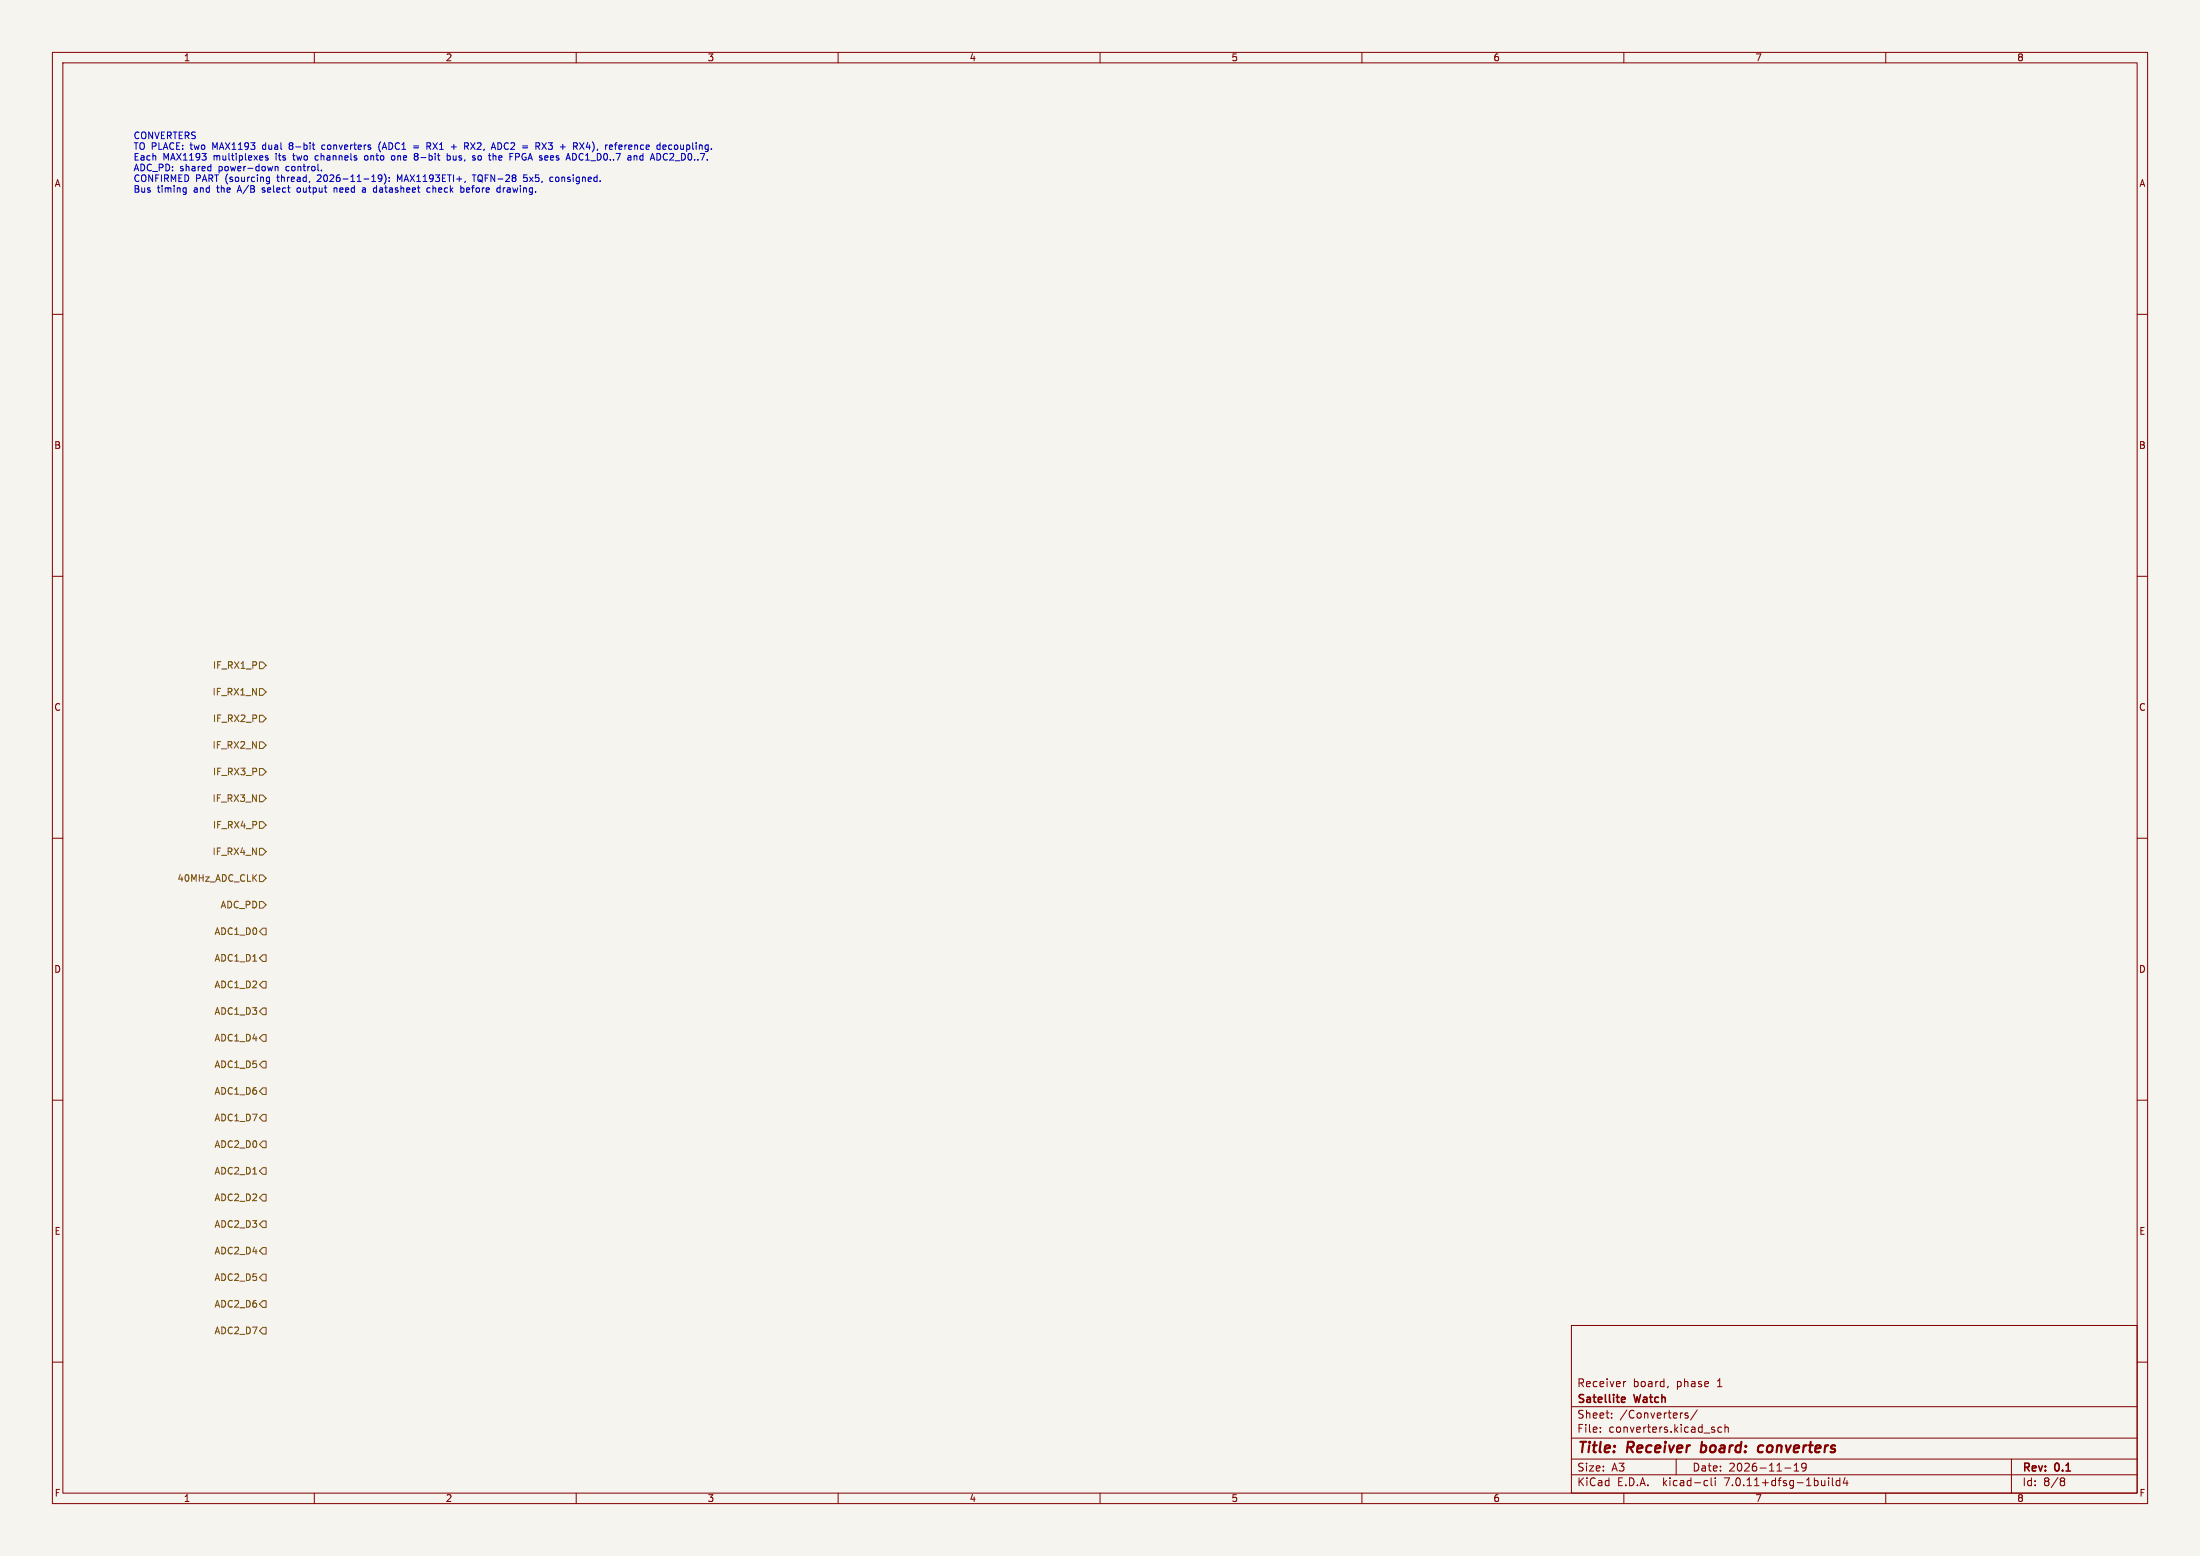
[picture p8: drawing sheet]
<svg xmlns="http://www.w3.org/2000/svg" width="420mm" height="297mm" viewBox="0 0 420 297" stroke-linecap="round" stroke-linejoin="round" font-family="sans-serif">
<path d="M0 0h420v297h-420z" fill="#f5f4ef" stroke="#f5f4ef" stroke-width=".19"/>
<g fill="none" stroke="#840000" stroke-width=".19">
<path d="M10 10h400v277h-400zM12 12h396v273h-396zM60 10v2M110 10v2M160 10v2M210 10v2M260 10v2M310 10v2M360 10v2M10 60h2M408 60h2M10 110h2"/>
<path d="M408 110h2M10 160h2M408 160h2M10 210h2M408 210h2M10 260h2M300 253h108v32h-108zM408 260h2M300 278.5h108M300 274.5h108M300 268.5h108M305.5 273.2v.2"/>
<path d="M305.5 272.5v.1M307.7 270.5v.2M307.7 269.8v.1M310.4 263.7l-.3 .1-.2 .2M318.4 264.6l-.1 .3M320 278.5v3M322.2 269.8l-.3-.1-.2 .2v.2l.5 .2v.3h-.5M324 269.1l-1.3 1.9M327.2 272.9l.2 .2-.2 .3M327.2 272.4l.1 .1M328.7 272.5l-.5-.1-.3 .3 .2 .6h.6M329.3 272.5l.2-.1 .4 .1v.9"/>
<path d="M329.3 271.9v1.5M342.5 279.7l.4-.4v1.5M344.8 279.9l-.3 .3h-.3l-.3-.3 .2-.5 .4-.1 .2 .1a.99 .99 0 0 1-.3 1.4h-.3M384 278.5v6.5M60 285v2M110 285v2M160 285v2M210 285v2M260 285v2M300 281.5h108M310 285v2M325.6 282.6l.4 .1"/>
<path d="M326 283.5l-.4 .1M326.7 282.1v1.3l.2 .2M327.4 282.1v.1M327.4 282.6v1M340.7 280.2h1.2M342.5 280.8h.9M349.1 282.1v.1M349.1 282.6v1M349.8 282.1v1.3l.2 .2M351.2 282.7l-.4-.1-.3 .3 .2 .6h.5M351.2 282.1v1.5M352.2 282l-.3 1.1h.9"/>
<path d="M352.6 282.6v1M360 285v2M393.6 282.1h.3l.3 .3-.3 .3M393.6 282.7h.3M393.9 282.7l.2 .2 .1 .4-.3 .3h-.3"/>
</g>
<path d="M324.7 277.1l.2 .1M324.9 275.2l-.2 2M336.6 276a.66 .66 0 0 0-1 .3v.5l.1 .3h.8" fill="none" stroke="#840000" stroke-width=".4"/>
<path d="M309.6 267.6h.6M309.6 266.8l.4-.1 .3 .3-.8 .2" fill="none" stroke="#840000" stroke-width=".3"/>
<g fill="none" stroke="#725600" stroke-width=".19">
<path d="M49.5 136.5h.7l.6 .7-.6 .6h-.7zM49.5 131.4h.7l.6 .7-.6 .6h-.7zM49.5 126.4h.7l.6 .6-.6 .6h-.7zM49.5 156.8h.7l.6 .7-.6 .6h-.7zM49.5 151.8h.7l.6 .6-.6 .6h-.7zM49.5 146.7h.7l.6 .6-.6 .7h-.7zM49.5 141.6h.7l.6 .6-.6 .7h-.7zM49.5 172.1h.7l.6 .6-.6 .7h-.7zM49.5 167h.7l.6 .6-.6 .7h-.7zM49.5 161.9h.7l.6 .7-.6 .6h-.7zM50.2 177.2h.6v1.2h-.6l-.7-.6zM50.2 187.3h.6v1.3h-.6l-.7-.6z"/>
<path d="M50.2 197.5h.6v1.3h-.6l-.7-.7zM50.2 192.4h.6v1.3h-.6l-.7-.7zM50.2 182.2h.6v1.3h-.6l-.7-.6zM50.2 217.8h.6v1.3h-.6l-.7-.7zM50.2 212.7h.6v1.3h-.6l-.7-.6zM50.2 207.6h.6v1.3h-.6l-.7-.6zM50.2 202.6h.6v1.2h-.6l-.7-.6zM49.5 238.8l.7-.7h.6v1.3h-.6zM49.5 228.6l.7-.6h.6v1.2h-.6zM50.2 233h.6v1.3h-.6l-.7-.6zM50.2 222.9h.6v1.3h-.6l-.7-.7zM50.2 253.4h.6v1.2h-.6l-.7-.6z"/>
<path d="M50.2 248.3h.6v1.3h-.6l-.7-.7zM50.2 243.2h.6v1.3h-.6l-.7-.7z"/>
</g>
<g fill="none" stroke="#0000c2" stroke-width=".19">
<path d="M35.5 35.8v1.1l-.1 .2h-.3M35.5 36.6l-.3 .1M40.1 31.8h.2M40.3 31.3v1.3M40.3 32.5l-.2 .1M50.1 36.6l.1 .1M50.1 36l.1 .3M50.8 34.4l.3 .3 .3-.1M50.9 33.9l-.1 .1M51.1 29.8l-.3-.1-.1 .2v.2l.4 .1v.3h-.4M51.4 33.8v1l-.2 .3-.3-.1M52 31.8l-.2 .8"/>
<path d="M52.5 31.8v.8M52.5 31.9l.2-.1h.3l.1 .8M55.4 27.2l-.2 .3 .2 .3-.1 .1-.1 .4 .2 .2M56.8 35.9l-.1 .6 .1 .1 .3 .1M59.6 27.7h.5M59.9 28.5h.2M60.4 29.7l-.2 .3v.3l.2 .3M61.4 32.5v.1M61.9 27.7h-.2l-.3 .2 .1 .5 .4 .1M63.8 35.8v.9M69.2 36.6h.6M69.8 36v.7"/>
<path d="M69.8 36.2l-.6 .1M70 29.7l-.3 .1-.1 .2v.4l.4 .2M71 34.7h.7M71.9 35.4v1.3M72.7 27.1a1.46 1.46 0 0 0 0 1.9M72.9 33.9l-.2 .3h-.3l-.2-.3v-.3l.2-.2h.3l.2 .2a.84 .84 0 0 1-.3 1.1h-.3M73.3 33.2a1.46 1.46 0 0 1 0 1.9M74.3 34.5v.2M74.3 33.9v.1M74.8 29.8v.6l.2 .2 .3-.1M76.3 34.3l-.4-.9v1.3M79 27.9h.9"/>
<path d="M79 28.2h.9M79.1 29.4l.2-.1 .4 .1 .1 .2-.2 .2M79.2 29.8h.1M79.3 29.8h.3M79.3 29.8l-.1 .1M79.6 29.8l.2 .3-.1 .3-.1 .2-.4-.1M81.5 27.9h.6l.1-.2v-.3l-.7-.2v1.3M81.6 35.9l-.1 .2 .1 .5 .1 .1 .4-.1M81.8 27.9l.4 .6M85.4 29.8l.3-.1 .3 .3-.1 .5h-.5M85.4 29.3v1.3M86.2 28h.9"/>
<path d="M86.6 27.5v1M88.5 35.9l.1 .6-.3 .2M89 27.9l.4 .6M89.4 27.8v-.3l-.1-.2-.6-.1v1.3M89.5 35.8l-.4 .2v.6l.4 .1M89.7 36.2l-.6 .1M89.8 27.2l.9 1.3M90.1 33.4h.8M90.5 33.4v1.3M90.6 30.1l.2 .2-.2 .3M90.7 27.2l-.9 1.3M91.4 29.8l-.2 .2 .2 .5"/>
<path d="M93.4 29.3v1.1M94.1 29.3v1.3M94.6 29.8l.1 .1M95.3 35.8l.2 .1M95.5 35.4v1.3M95.5 36.6l-.2 .1M95.5 27.3l-.5-.1v1.3h.5M96.1 35.8v.9M96.4 35.8l-.3 .3M98.4 29.3v1.3M98.4 30h.5M99.9 34.5l.2 .2 .5-.1"/>
<path d="M100.6 33.4h-.6l-.1 .6 .2-.1h.5M103 27.7l-.1-.4-.6-.1v1.3M103.5 27.2l.8 1.3M104.3 27.2l-.8 1.3M105.6 33.9l-.4-.1-.2 .2 .1 .6h.5M109.9 29.5a.66 .66 0 0 1 .1 .7 .66 .66 0 0 1-.7 .4M110.2 27.4l-.7-.2v1.3M110.7 27.2l.8 1.3M111.5 27.2l-.8 1.3M117.3 27.7h.5M117.8 27.2l-.3 .2v1.1M118.2 27.7v.8"/>
<path d="M118.8 28l-.7 .1M121.1 29.8h.4l.1 .8M126 29.5l.1 .3-.1 .6M126.6 27.7h.4l.2 .3-.6 .1M126.6 28.5h.5M128.2 27.7h-.3l-.3 .2 .2 .6h.4"/>
</g>
<g font-size="2.8" fill="#840000">
<text x="301" y="277.9">Title:</text>
<text x="310.6" y="277.9">Receiver</text>
<text x="325.5" y="277.9">board:</text>
<text x="337.3" y="277.9">converters</text>
</g>
<g font-size="2.1" fill="#840000">
<text x="301" y="268.2">Satellite</text>
<text x="301" y="265">Receiver</text>
<text x="311.7" y="265">board,</text>
<text x="312.1" y="268.2">Watch</text>
<text x="320.1" y="265">phase</text>
<text x="328" y="265">1</text>
<text x="301" y="273.7">File:</text>
<text x="301" y="271">Sheet:</text>
<text x="307.1" y="273.7">converters.kicad_sch</text>
<text x="309.2" y="271">/Converters/</text>
<text x="301" y="281.1">Size:</text>
<text x="307.6" y="281.1">A3</text>
<text x="323" y="281.1">Date:</text>
<text x="330" y="281.1">2026-11-19</text>
<text x="386" y="281.3">Rev:</text>
<text x="392.4" y="281.3">0.1</text>
<text x="301" y="283.9">KiCad</text>
<text x="308.7" y="283.9">E.D.A.</text>
<text x="317.6" y="283.9">kicad-cli</text>
<text x="329.5" y="283.9">7.0.11+dfsg-1build4</text>
<text x="386" y="283.9">Id:</text>
<text x="390.1" y="283.9">8/8</text>
</g>
<g font-size="1.8" fill="#840000">
<text x="35" y="11.9">1</text>
<text x="85" y="11.9">2</text>
<text x="135" y="11.9">3</text>
<text x="185" y="11.9">4</text>
<text x="235" y="11.9">5</text>
<text x="285" y="11.9">6</text>
<text x="335" y="11.9">7</text>
<text x="385" y="11.9">8</text>
<text x="10.3" y="35.9">A</text>
<text x="408.3" y="35.9">A</text>
<text x="10.3" y="85.9">B</text>
<text x="408.2" y="85.9">B</text>
<text x="10.3" y="135.9">C</text>
<text x="408.2" y="135.9">C</text>
<text x="10.3" y="185.9">D</text>
<text x="408.2" y="185.9">D</text>
<text x="10.3" y="235.9">E</text>
<text x="408.3" y="235.9">E</text>
<text x="10.3" y="285.9">F</text>
<text x="35" y="286.9">1</text>
<text x="85" y="286.9">2</text>
<text x="135" y="286.9">3</text>
<text x="185" y="286.9">4</text>
<text x="235" y="286.9">5</text>
<text x="285" y="286.9">6</text>
<text x="335" y="286.9">7</text>
<text x="385" y="286.9">8</text>
<text x="408.3" y="285.9">F</text>
</g>
<g font-size="1.8" fill="#0000c2">
<text x="25.4" y="26.9">CONVERTERS</text>
<text x="25.4" y="28.9">TO PLACE:</text>
<text x="36.5" y="28.9">two</text>
<text x="40.8" y="28.9">MAX1193</text>
<text x="50.6" y="28.9">dual</text>
<text x="55.9" y="28.9">8-bit</text>
<text x="62.3" y="28.9">converters</text>
<text x="73.3" y="28.9">(ADC1</text>
<text x="82.9" y="28.9">RX1</text>
<text x="87.8" y="28.9">+</text>
<text x="90.5" y="28.9">RX2,</text>
<text x="96" y="28.9">ADC2</text>
<text x="102" y="28.9">=</text>
<text x="104.7" y="28.9">RX3</text>
<text x="109.6" y="28.9">+</text>
<text x="112.3" y="28.9">RX4),</text>
<text x="118.7" y="28.9">reference</text>
<text x="128.7" y="28.9">decoupling.</text>
<text x="25.4" y="31">Each</text>
<text x="25.4" y="33">ADC_PD:</text>
<text x="25.4" y="35.1">CONFIRMED PART (sourcing</text>
<text x="31.1" y="31">MAX1193</text>
<text x="34.3" y="33">shared</text>
<text x="40.9" y="31">multiplexes</text>
<text x="41.8" y="33">power-down</text>
<text x="52.9" y="31">its</text>
<text x="53.2" y="35.1">thread,</text>
<text x="54.9" y="33">control.</text>
<text x="56.5" y="31">two</text>
<text x="60.8" y="31">channels</text>
<text x="61" y="35.1">2026-11-19):</text>
<text x="70.5" y="31">onto</text>
<text x="75.8" y="31">one</text>
<text x="76.5" y="35.1">MAX1193ETI+,</text>
<text x="80.4" y="31">8-bit</text>
<text x="86.8" y="31">bus,</text>
<text x="91.1" y="35.1">TQFN-28</text>
<text x="91.9" y="31">so</text>
<text x="95.2" y="31">the</text>
<text x="99.4" y="31">FPGA sees</text>
<text x="101" y="35.1">5x5,</text>
<text x="106.2" y="35.1">consigned.</text>
<text x="110.7" y="31">ADC1_D0..7</text>
<text x="122.5" y="31">and</text>
<text x="127.2" y="31">ADC2_D0..7.</text>
<text x="25.4" y="37.1">Bus</text>
<text x="30" y="37.1">timing</text>
<text x="37.1" y="37.1">and</text>
<text x="41.7" y="37.1">the</text>
<text x="45.9" y="37.1">A/B</text>
<text x="50.7" y="37.1">select</text>
<text x="57.6" y="37.1">output</text>
<text x="64.8" y="37.1">need</text>
<text x="70.4" y="37.1">a</text>
<text x="72.8" y="37.1">datasheet</text>
<text x="83.2" y="37.1">check</text>
<text x="89.8" y="37.1">before</text>
<text x="97" y="37.1">drawing.</text>
</g>
<g font-size="1.8" fill="#725600">
<text x="40.5" y="127.9">IF_RX1_P</text>
<text x="40.5" y="132.9">IF_RX1_N</text>
<text x="40.5" y="143.1">IF_RX2_N</text>
<text x="40.5" y="138">IF_RX2_P</text>
<text x="40.5" y="148.2">IF_RX3_P</text>
<text x="40.5" y="153.3">IF_RX3_N</text>
<text x="40.5" y="158.3">IF_RX4_P</text>
<text x="40.5" y="163.4">IF_RX4_N</text>
<text x="33.8" y="168.5">40MHz_ADC_CLK</text>
<text x="42" y="173.6">ADC_PD</text>
<text x="40.9" y="178.7">ADC1_D0</text>
<text x="40.9" y="183.7">ADC1_D1</text>
<text x="40.9" y="188.8">ADC1_D2</text>
<text x="40.9" y="193.9">ADC1_D3</text>
<text x="40.9" y="199">ADC1_D4</text>
<text x="40.9" y="209.1">ADC1_D6</text>
<text x="40.9" y="204.1">ADC1_D5</text>
<text x="40.9" y="214.2">ADC1_D7</text>
<text x="40.9" y="219.3">ADC2_D0</text>
<text x="40.9" y="224.4">ADC2_D1</text>
<text x="40.9" y="229.5">ADC2_D2</text>
<text x="40.9" y="239.6">ADC2_D4</text>
<text x="40.9" y="234.5">ADC2_D3</text>
<text x="40.9" y="244.7">ADC2_D5</text>
<text x="40.9" y="249.8">ADC2_D6</text>
<text x="40.9" y="254.9">ADC2_D7</text>
</g>
</svg>
